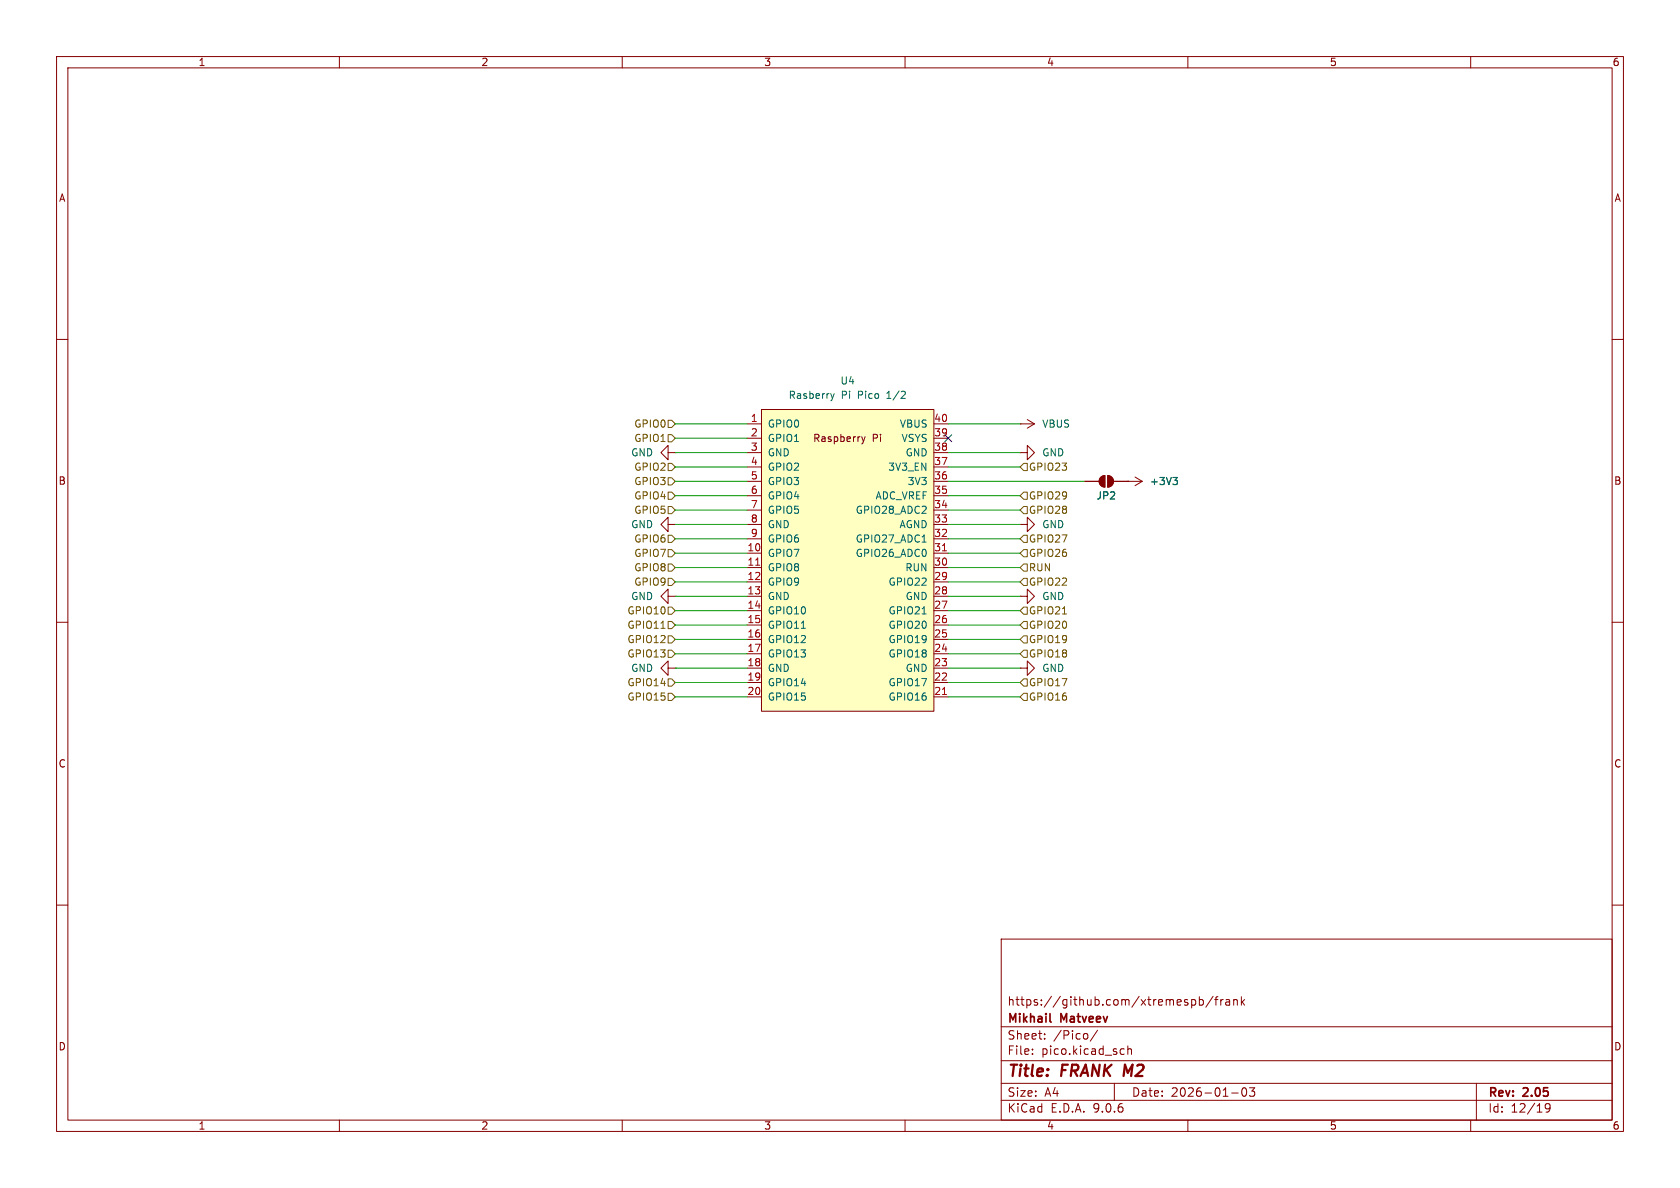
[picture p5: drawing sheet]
<svg xmlns="http://www.w3.org/2000/svg" width="297mm" height="210mm" viewBox="0 0 297 210" stroke-linecap="round" stroke-linejoin="round" font-family="sans-serif">
<g fill="none" stroke="#840000" stroke-width=".18">
<path d="M10 10h277v190h-277zM12 12h273v186h-273zM60 10v2M110 10v2M160 10v2M210 10v2M260 10v2M10 60h2M180.3 74.9h.1M180.3 74.9h2.6M181.6 74.2l1.3 .7M182.9 74.9l-1.3 .8"/>
<path d="M285 60h2M118.1 80v-1.3l-1.3 1.3 1.3 1.3v-1.3h1.3M118.1 92.7v-1.3l-1.3 1.3 1.3 1.3v-1.3h1.3M119.4 80h.1M119.4 92.7h.1M180.3 80h1.3v-1.3l1.3 1.3-1.3 1.3v-1.3M180.3 80h.1M180.3 92.7h1.3v-1.3l1.3 1.3-1.3 1.3v-1.3M180.3 92.7h.1M191.8 85.1h2.5M194.6 84.4l.7-.3v2a1.02 1.02 0 0 1-.9-.6 1.02 1.02 0 0 1 .2-1.1zM195.8 84.1a1.02 1.02 0 0 1 1 1 1.02 1.02 0 0 1-1 1z"/>
<path d="M196.8 85.1h5.1M199.4 85.1h.1M200.7 84.3l1.2 .8M201.9 85.1l-1.2 .8M10 110h2M118.1 105.4v-1.3l-1.3 1.3 1.3 1.3v-1.3h1.3M118.1 118.1v-1.3l-1.3 1.3 1.3 1.3v-1.3h1.3M119.4 105.4h.1M119.4 118.1h.1M180.3 105.4h1.3v-1.3l1.3 1.3-1.3 1.3v-1.3M180.3 105.4h.1M180.3 118.1h1.3v-1.3l1.3 1.3-1.3 1.3v-1.3"/>
<path d="M180.3 118.1h.1M285 110h2M10 160h2M177 166h108v32h-108zM210.7 176.8l.4-.1 .3 .3v.4l-.2 .2h-.5M212 176.8l.5-.1 .2 .3v.4l-.1 .2h-.6M212 176.2v1.5M214.5 176.1l-1.3 2M214.7 176.7h.6M215.3 176.2l-.3 .2v1.3M215.8 176.7v1M216.2 176.7l-.2 .1-.2 .2"/>
<path d="M216.7 176.8h.6l.1 .9M217.4 177.1h-.5a.29 .29 0 0 0-.2 .3 .29 .29 0 0 0 .2 .3l.5-.1M218.1 176.8l.2-.1 .4 .1v.9M218.1 176.7v1M219.5 176.2v1.5M219.6 177.1l.4 .6M220 176.7l-.5 .6M285 160h2M60 198v2M110 198v2M160 198v2M177 194.5h108"/>
<path d="M177 191.5h108M177 187.5h108M177 181.5h108M182.5 186.3v.1M182.5 185.5v.1M184.7 183.6v.1M184.7 182.8v.1M192.2 182.8l.1 .2v.4l-.1 .2M194 182.1l-1.3 2M197 191.5v3M198.3 185.4l.4 .1M198.7 186.3l-.4 .1"/>
<path d="M199.4 185.5l.2-.1 .4 .1v.9M199.4 184.9v1.5M210 198v2M217.7 193.2h1.2M219.7 192.4l.2-.1a.81 .81 0 0 1 .6 .6 .81 .81 0 0 1-.3 .8l-.2 .1a.81 .81 0 0 1-.3-1.4zM220.9 192.3h.9l-.5 .6 .4 .1v.7l-.2 .1h-.4l-.2-.1M260 198v2M261 191.5v6.5M274 195.7l-.3 .3h-.2l-.3-.3 .1-.5 .4-.1 .3 .1a.99 .99 0 0 1-.4 1.4h-.3"/>
</g>
<path d="M185.6 180.5l.2 .2" fill="none" stroke="#840000" stroke-width=".3"/>
<path d="M207.4 84.4h.7l-.4 .5M207.9 84.9l.2 .2v.3l-.2 .3" fill="none" stroke="#006464" stroke-width=".18"/>
<g fill="#840000" stroke="#840000" stroke-width=".18">
<path d="M194.6 84.4l.7-.3v2a1.02 1.02 0 0 1-.9-.6 1.02 1.02 0 0 1 .2-1.1z"/>
<path d="M195.8 84.1a1.02 1.02 0 0 1 1 1 1.02 1.02 0 0 1-1 1z"/>
</g>
<path d="M134.6 72.4h30.5v53.3h-30.5z" fill="#ffffc2"/>
<g fill="none" stroke="#840000" stroke-width=".18">
<path d="M132.1 74.9h2.5M132.1 77.5h2.5M134.6 72.4h30.5v53.3h-30.5zM152.3 77.2l.3 .8M152.6 78l-.3 .5M152.9 77.2l-.3 .8M165.1 74.9h2.5M165.1 77.5h2.5M132.1 80h2.5M132.1 82.6h2.5M132.1 85.1h2.5M132.1 87.6h2.5"/>
<path d="M132.1 90.2h2.5M132.1 92.7h2.5M132.1 95.3h2.5M132.1 97.8h2.5M165.1 80h2.5M165.1 82.6h2.5M165.1 85.1h2.5M165.1 87.6h2.5M165.1 90.2h2.5M165.1 92.7h2.5M165.1 95.3h2.5M165.1 97.8h2.5"/>
<path d="M191.8 85.1h2.5M196.8 85.1h2.6M199.4 85.1h.1M132.1 100.3h2.5M132.1 102.9h2.5M132.1 105.4h2.5M132.1 108h2.5M132.1 110.5h2.5M132.1 113h2.5M132.1 115.6h2.5M132.1 118.1h2.5M165.1 100.3h2.5"/>
<path d="M165.1 102.9h2.5M165.1 105.4h2.5M165.1 108h2.5M165.1 110.5h2.5M165.1 113h2.5M165.1 115.6h2.5M165.1 118.1h2.5M132.1 120.7h2.5M132.1 123.2h2.5M165.1 120.7h2.5M165.1 123.2h2.5"/>
</g>
<path d="M133.6 99.9h.7M166.6 97.4h.7M166.6 122.8h.7" fill="none" stroke="#a90000" stroke-width=".18"/>
<path d="M146.9 69.6l.3 .8M147.2 70.4l-.2 .3M147.5 69.6l-.3 .8M159.3 70.4h.8M160 69.3v.4M163 95.8h.7M207.4 84.4h.7l-.4 .5M207.9 84.9l.2 .2v.3l-.2 .3M141.7 111.1h.7M163 108.5h.7" fill="none" stroke="#006464" stroke-width=".18"/>
<g fill="none" stroke="#725600" stroke-width=".18">
<path d="M118.1 74.3h.6l.7 .6-.7 .7h-.6zM118.1 76.8h.6l.7 .7-.7 .6h-.6zM118.1 99.7h.6l.7 .6-.7 .7h-.6zM118.1 87h.6l.7 .6-.7 .7h-.6zM118.1 89.5h.6l.7 .7-.7 .6h-.6zM118.1 84.5h.6l.7 .6-.7 .6h-.6zM118.1 81.9h.6l.7 .7-.7 .6h-.6zM118.1 97.2h.6l.7 .6-.7 .6h-.6zM118.1 94.6h.6l.7 .7-.7 .6h-.6zM181 97.2h.6v1.2h-.6l-.7-.6zM181 94.6h.6v1.3h-.6l-.7-.6zM181 99.7h.6v1.3h-.6l-.7-.7z"/>
<path d="M181 87h.6v1.3h-.6l-.7-.7zM181 89.5h.6v1.3h-.6l-.7-.6zM181 81.9h.6v1.3h-.6l-.7-.6zM116.9 111.1h.7M118.1 109.9h.6l.7 .6-.7 .6h-.6zM118.1 112.4h.6l.7 .6-.7 .7h-.6zM118.1 114.9h.6l.7 .7-.7 .6h-.6zM118.1 102.2h.6l.7 .7-.7 .6h-.6zM118.1 107.3h.6l.7 .7-.7 .6h-.6zM181 102.2h.6v1.3h-.6l-.7-.6zM181 107.3h.6v1.3h-.6l-.7-.6zM181 109.9h.6v1.2h-.6l-.7-.6z"/>
<path d="M181 112.4h.6v1.3h-.6l-.7-.7zM181 114.9h.6v1.3h-.6l-.7-.6zM187.8 108.5h.8M118.1 122.6h.6l.7 .6-.7 .6h-.6zM118.1 120h.6l.7 .7-.7 .6h-.6zM181 122.6h.6v1.2h-.6l-.7-.6zM181 120h.6v1.3h-.6l-.7-.6z"/>
</g>
<g fill="none" stroke="#009600" stroke-width=".18">
<path d="M119.4 74.9h12.7M119.4 77.5h12.7M167.6 74.9h12.7M119.4 80h12.7M119.4 82.6h12.7M119.4 85.1h12.7M119.4 97.8h12.7M119.4 95.3h12.7M119.4 87.6h12.7M119.4 92.7h12.7M119.4 90.2h12.7M167.6 80h12.7"/>
<path d="M167.6 82.6h12.7M167.6 85.1h24.2M167.6 97.8h12.7M167.6 95.3h12.7M167.6 87.6h12.7M167.6 92.7h12.7M167.6 90.2h12.7M119.4 115.6h12.7M119.4 113h12.7M119.4 118.1h12.7M119.4 102.9h12.7M119.4 105.4h12.7"/>
<path d="M119.4 100.3h12.7M119.4 108h12.7M119.4 110.5h12.7M167.6 115.6h12.7M167.6 113h12.7M167.6 118.1h12.7M167.6 102.9h12.7M167.6 105.4h12.7M167.6 100.3h12.7M167.6 108h12.7M167.6 110.5h12.7M119.4 120.7h12.7"/>
<path d="M119.4 123.2h12.7M167.6 120.7h12.7M167.6 123.2h12.7"/>
</g>
<path d="M167 76.9l1.2 1.2M168.2 76.9l-1.2 1.2" fill="none" stroke="#000084" stroke-width=".18"/>
<g font-size="2.8" fill="#840000">
<text x="178" y="190.9">Title:</text>
<text x="187.7" y="190.9">FRANK M2</text>
</g>
<g font-size="2.1" fill="#840000">
<text x="178" y="178">https://github.com/xtremespb/frank</text>
<text x="178" y="184">Sheet:</text>
<text x="178" y="181.2">Mikhail</text>
<text x="186.2" y="184">/Pico/</text>
<text x="187.6" y="181.2">Matveev</text>
<text x="178" y="186.7">File:</text>
<text x="184.1" y="186.7">pico.kicad_sch</text>
<text x="178" y="196.9">KiCad</text>
<text x="178" y="194.1">Size:</text>
<text x="184.7" y="194.1">A4</text>
<text x="185.7" y="196.9">E.D.A.</text>
<text x="193.3" y="196.9">9.0.6</text>
<text x="200" y="194.1">Date:</text>
<text x="207" y="194.1">2026-01-03</text>
<text x="263" y="194.3">Rev:</text>
<text x="263" y="196.9">Id:</text>
<text x="267.1" y="196.9">12/19</text>
<text x="269.4" y="194.3">2.05</text>
</g>
<g font-size="1.8" fill="#840000">
<text x="35" y="11.9">1</text>
<text x="85" y="11.9">2</text>
<text x="135" y="11.9">3</text>
<text x="185" y="11.9">4</text>
<text x="235" y="11.9">5</text>
<text x="285" y="11.9">6</text>
<text x="10.3" y="35.9">A</text>
<text x="285.3" y="35.9">A</text>
<text x="143.7" y="78.3">Raspberry</text>
<text x="154.2" y="78.3">Pi</text>
<text x="10.3" y="85.9">B</text>
<text x="285.3" y="85.9">B</text>
<text x="10.3" y="135.9">C</text>
<text x="285.3" y="135.9">C</text>
<text x="10.3" y="185.9">D</text>
<text x="285.3" y="185.9">D</text>
<text x="35" y="199.9">1</text>
<text x="85" y="199.9">2</text>
<text x="135" y="199.9">3</text>
<text x="185" y="199.9">4</text>
<text x="235" y="199.9">5</text>
<text x="285" y="199.9">6</text>
</g>
<g font-size="1.8" fill="#006464">
<text x="139.3" y="70.7">Rasberry</text>
<text x="148.5" y="68.2">U4</text>
<text x="148.7" y="70.7">Pi</text>
<text x="151.8" y="70.7">Pico</text>
<text x="157.1" y="70.7">1/2</text>
<text x="135.6" y="75.8">GPIO0</text>
<text x="159" y="75.8">VBUS</text>
<text x="184.2" y="75.8">VBUS</text>
<text x="111.5" y="80.9">GND</text>
<text x="135.6" y="78.3">GPIO1</text>
<text x="135.6" y="80.9">GND</text>
<text x="135.6" y="83.4">GPIO2</text>
<text x="156.9" y="83.4">3V3_EN</text>
<text x="159.3" y="78.3">VSYS</text>
<text x="160" y="80.9">GND</text>
<text x="184.2" y="80.9">GND</text>
<text x="135.6" y="86">GPIO3</text>
<text x="135.6" y="88.5">GPIO4</text>
<text x="154.7" y="88.5">ADC_VREF</text>
<text x="160.4" y="86">3V3</text>
<text x="193.8" y="88.5">JP2</text>
<text x="203.2" y="86">+3V3</text>
<text x="111.5" y="93.6">GND</text>
<text x="135.6" y="91">GPIO5</text>
<text x="135.6" y="93.6">GND</text>
<text x="151.2" y="91">GPIO28_ADC2</text>
<text x="158.9" y="93.6">AGND</text>
<text x="184.2" y="93.6">GND</text>
<text x="135.6" y="96.1">GPIO6</text>
<text x="135.6" y="98.7">GPIO7</text>
<text x="135.6" y="101.2">GPIO8</text>
<text x="151.2" y="96.1">GPIO27_ADC1</text>
<text x="151.2" y="98.7">GPIO26_ADC0</text>
<text x="159.9" y="101.2">RUN</text>
<text x="111.5" y="106.3">GND</text>
<text x="135.6" y="103.7">GPIO9</text>
<text x="135.6" y="106.3">GND</text>
<text x="157" y="103.7">GPIO22</text>
<text x="160" y="106.3">GND</text>
<text x="184.2" y="106.3">GND</text>
<text x="135.6" y="108.8">GPIO10</text>
<text x="135.6" y="111.4">GPIO11</text>
<text x="135.6" y="113.9">GPIO12</text>
<text x="157" y="108.8">GPIO21</text>
<text x="157" y="111.4">GPIO20</text>
<text x="157" y="113.9">GPIO19</text>
<text x="111.5" y="119">GND</text>
<text x="135.6" y="116.4">GPIO13</text>
<text x="135.6" y="119">GND</text>
<text x="157" y="116.4">GPIO18</text>
<text x="160" y="119">GND</text>
<text x="184.2" y="119">GND</text>
<text x="135.6" y="121.5">GPIO14</text>
<text x="135.6" y="124.1">GPIO15</text>
<text x="157" y="121.5">GPIO17</text>
<text x="157" y="124.1">GPIO16</text>
</g>
<g font-size="1.8" fill="#725600">
<text x="112" y="75.8">GPIO0</text>
<text x="112" y="78.3">GPIO1</text>
<text x="112" y="83.4">GPIO2</text>
<text x="181.8" y="83.4">GPIO23</text>
<text x="112" y="88.5">GPIO4</text>
<text x="112" y="86">GPIO3</text>
<text x="181.8" y="88.5">GPIO29</text>
<text x="112" y="91">GPIO5</text>
<text x="181.8" y="91">GPIO28</text>
<text x="112" y="101.2">GPIO8</text>
<text x="112" y="98.7">GPIO7</text>
<text x="112" y="96.1">GPIO6</text>
<text x="181.8" y="98.7">GPIO26</text>
<text x="181.8" y="96.1">GPIO27</text>
<text x="181.8" y="101.2">RUN</text>
<text x="112" y="103.7">GPIO9</text>
<text x="181.8" y="103.7">GPIO22</text>
<text x="110.8" y="111.4">GPIO11</text>
<text x="110.8" y="113.9">GPIO12</text>
<text x="110.8" y="108.8">GPIO10</text>
<text x="181.8" y="108.8">GPIO21</text>
<text x="181.8" y="111.4">GPIO20</text>
<text x="181.8" y="113.9">GPIO19</text>
<text x="110.8" y="116.4">GPIO13</text>
<text x="181.8" y="116.4">GPIO18</text>
<text x="110.8" y="124.1">GPIO15</text>
<text x="110.8" y="121.5">GPIO14</text>
<text x="181.8" y="124.1">GPIO16</text>
<text x="181.8" y="121.5">GPIO17</text>
</g>
<g font-size="1.8" fill="#a90000">
<text x="132.6" y="74.7">1</text>
<text x="132.6" y="77.2">2</text>
<text x="165.1" y="74.7">40</text>
<text x="165.1" y="77.2">39</text>
<text x="132.6" y="79.8">3</text>
<text x="132.6" y="82.3">4</text>
<text x="165.1" y="79.8">38</text>
<text x="165.1" y="82.3">37</text>
<text x="132.6" y="84.8">5</text>
<text x="132.6" y="87.4">6</text>
<text x="132.6" y="89.9">7</text>
<text x="165.1" y="84.8">36</text>
<text x="165.1" y="87.4">35</text>
<text x="165.1" y="89.9">34</text>
<text x="132.6" y="92.5">8</text>
<text x="132.6" y="95">9</text>
<text x="165.1" y="92.5">33</text>
<text x="165.1" y="95">32</text>
<text x="132" y="97.5">10</text>
<text x="132" y="100.1">11</text>
<text x="165.1" y="97.5">31</text>
<text x="165.1" y="100.1">30</text>
<text x="132" y="102.6">12</text>
<text x="132" y="105.2">13</text>
<text x="132" y="107.7">14</text>
<text x="165.1" y="102.6">29</text>
<text x="165.1" y="105.2">28</text>
<text x="165.1" y="107.7">27</text>
<text x="132" y="110.2">15</text>
<text x="132" y="112.8">16</text>
<text x="165.1" y="110.2">26</text>
<text x="165.1" y="112.8">25</text>
<text x="132" y="115.3">17</text>
<text x="132" y="117.9">18</text>
<text x="165.1" y="115.3">24</text>
<text x="165.1" y="117.9">23</text>
<text x="132" y="120.4">19</text>
<text x="132" y="122.9">20</text>
<text x="165.1" y="120.4">22</text>
<text x="165.1" y="122.9">21</text>
</g>
</svg>
